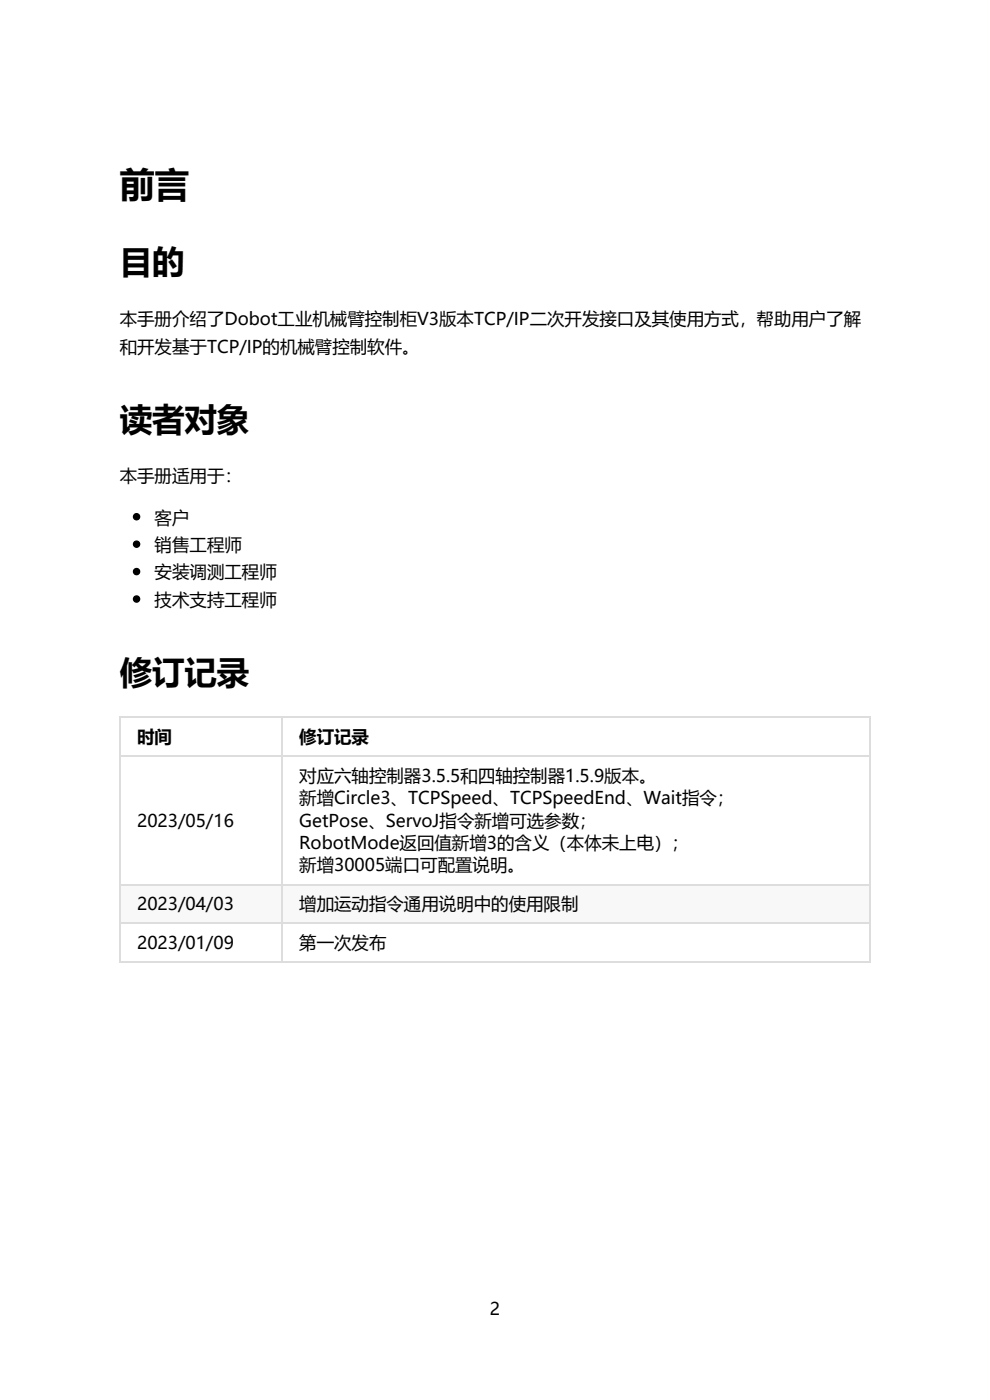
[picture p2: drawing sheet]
<svg xmlns="http://www.w3.org/2000/svg" width="210mm" height="297mm" viewBox="0 0 210 297" stroke-linecap="round" stroke-linejoin="round" font-family="sans-serif">
<g fill="#f8f8f8">
<path d="M25.4 187.5h34.4v8.2h-34.4z"/>
<path d="M59.8 187.5h124.5v8.2h-124.5z"/>
</g>
<g fill="#fff">
<path d="M25.4 195.7h34.4v8.2h-34.4z"/>
<path d="M59.8 195.7h124.5v8.2h-124.5z"/>
</g>
<path d="M25.4 152.2h159.2M25.5 152.1v52.1M59.9 152.1v52.1M184.5 152.1v52.1M25.4 160.4h159.2M25.4 195.8h159.2M25.4 187.6h159.2M25.4 204h159.2" fill="none" stroke="#ddd" stroke-width=".26"/>
<g fill="#000" stroke="#000" stroke-width=".26">
<circle cx="29" cy="115.4" r=".66"/>
<circle cx="29" cy="109.6" r=".66"/>
<circle cx="29" cy="127.1" r=".66"/>
<circle cx="29" cy="121.3" r=".66"/>
</g>
<text font-size="7.4" x="25.4" y="41.8">前言</text>
<g font-size="6.9">
<text x="25.4" y="57.9">目的</text>
<text x="25.4" y="91.5">读者对象</text>
<text x="25.4" y="145.2">修订记录</text>
</g>
<g font-size="3.7">
<text x="25.4" y="69">本手册介绍了Dobot工业机械臂控制柜V3版本TCP/IP二次开发接口及其使用方式，帮助用户了解</text>
<text x="25.4" y="74.8">和开发基于TCP/IP的机械臂控制软件。</text>
<text x="25.4" y="102.3">本手册适用于：</text>
<text x="32.8" y="111.1">客户</text>
<text x="32.8" y="116.9">销售工程师</text>
<text x="32.8" y="122.7">安装调测工程师</text>
<text x="32.8" y="128.5">技术支持工程师</text>
<text x="29.1" y="157.6">时间</text>
<text x="63.5" y="157.6">修订记录</text>
<text x="63.5" y="165.8">对应六轴控制器3.5.5和四轴控制器1.5.9版本。</text>
<text x="63.5" y="170.6">新增Circle3、TCPSpeed、TCPSpeedEnd、Wait指令；</text>
<text x="29.1" y="175.3">2023/05/16</text>
<text x="63.5" y="175.3">GetPose、ServoJ指令新增可选参数；</text>
<text x="63.5" y="180.1">RobotMode返回值新增3的含义（本体未上电）；</text>
<text x="63.5" y="184.9">新增30005端口可配置说明。</text>
<text x="29.1" y="193.1">2023/04/03</text>
<text x="63.5" y="193.1">增加运动指令通用说明中的使用限制</text>
<text x="29.1" y="201.3">2023/01/09</text>
<text x="63.5" y="201.3">第一次发布</text>
<text x="103.9" y="279">2</text>
</g>
</svg>
